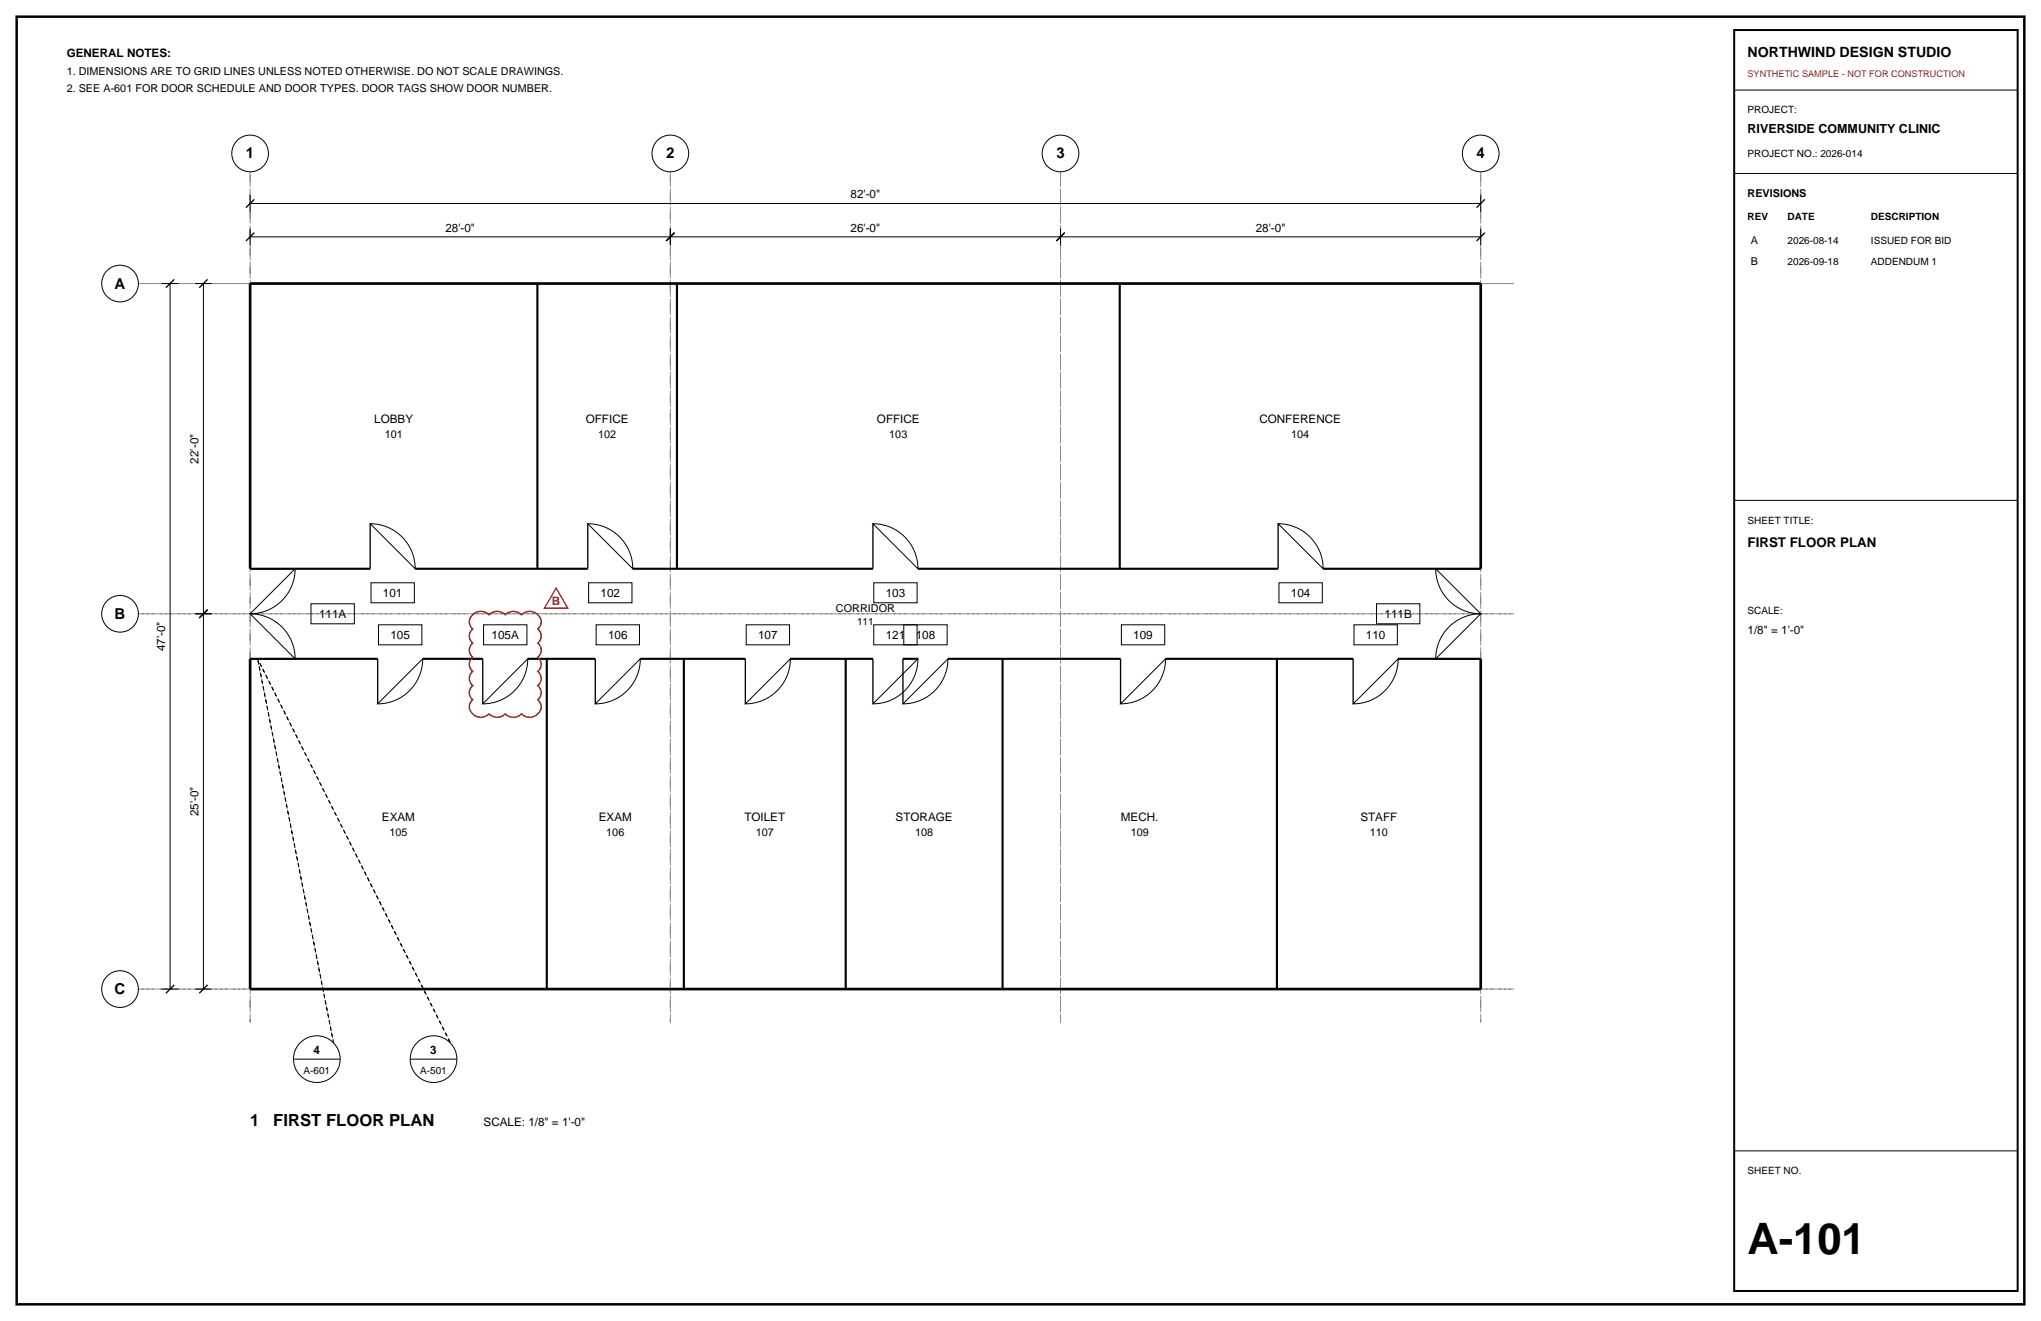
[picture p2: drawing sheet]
<svg xmlns="http://www.w3.org/2000/svg" width="432mm" height="279mm" viewBox="0 0 432 279" stroke-linecap="round" stroke-linejoin="round" font-family="sans-serif">
<path d="M3.5 3.5h424.8v272.4h-424.8z" fill="none" stroke="#000" stroke-width=".53"/>
<path d="M52.9 36.3v180zM141.8 36.3v180zM224.4 36.3v180zM313.3 36.3v180zM29.3 60h291zM29.3 129.8h291zM29.3 209.2h291z" fill="none" stroke="#8c8c8c" stroke-width=".21" stroke-dasharray="2.1 .7 .4 .7" stroke-linecap="butt"/>
<g fill="none" stroke="#000" stroke-width=".21">
<path d="M366.9 19.1h60zM366.9 36.7h60zM34.2 60h3.5zM36 60v149.2zM41.3 60h3.5zM43 60v69.8zM52.9 50.1h88.9zM52.9 48.3v3.6zM52.9 43h260.4zM52.9 41.3v3.5zM141.8 48.3v3.6zM141.8 50.1h82.6z"/>
<path d="M224.4 48.3v3.6zM224.4 50.1h88.9zM313.3 48.3v3.6zM313.3 41.3v3.5zM78.3 110.8a9.5 9.5 0 0 1 9.5 9.5zM124.4 110.8a9.5 9.5 0 0 1 9.5 9.5zM184.7 110.8a9.5 9.5 0 0 1 9.5 9.5zM270.4 110.8a9.5 9.5 0 0 1 9.5 9.5zM366.9 105.8h60zM41.3 129.8h3.5zM43 129.8v79.4zM52.9 129.8a9.5 9.5 0 0 1 9.5 9.5z"/>
<path d="M62.4 120.3a9.5 9.5 0 0 1-9.5 9.5zM65.8 127.7h9.2v4.2h-9.2zM78.5 123.3h9.2v4.2h-9.2zM80.1 132.2h9.2v4.2h-9.2zM89.4 139.3a9.5 9.5 0 0 1-9.5 9.6zM102.3 132.2h9.2v4.2h-9.2zM111.7 139.3a9.5 9.5 0 0 1-9.6 9.6zM124.5 123.3h9.2v4.2h-9.2zM126.1 132.2h9.2v4.2h-9.2zM135.5 139.3a9.5 9.5 0 0 1-9.6 9.6zM157.9 132.2h9.1v4.2h-9.1zM167.2 139.3a9.5 9.5 0 0 1-9.5 9.6z"/>
<path d="M184.9 123.3h9.1v4.2h-9.1zM184.9 132.2h9.1v4.2h-9.1zM191.2 132.2h9.2v4.2h-9.2zM194.2 139.3a9.5 9.5 0 0 1-9.5 9.6zM200.6 139.3a9.5 9.5 0 0 1-9.6 9.6zM237.2 132.2h9.2v4.2h-9.2zM246.6 139.3a9.5 9.5 0 0 1-9.5 9.6zM270.6 123.3h9.2v4.2h-9.2zM286.5 132.2h9.1v4.2h-9.1zM291.2 127.7h9.2v4.2h-9.2zM295.8 139.3a9.5 9.5 0 0 1-9.5 9.6zM303.7 120.3l9.6 9.5a9.5 9.5 0 0 1-9.6-9.5z"/>
<path d="M306.1 133a9.5 9.5 0 0 1 7.2-3.2l-9.6 9.5a9.5 9.5 0 0 1 2.4-6.3zM34.2 209.2h3.5zM41.3 209.2h3.5zM62.1 224h9.9zM86.8 224h9.9zM366.9 243.4h60z"/>
<circle cx="52.9" cy="32.5" r="3.9"/>
<circle cx="141.8" cy="32.5" r="3.9"/>
<circle cx="224.4" cy="32.5" r="3.9"/>
<circle cx="313.3" cy="32.5" r="3.9"/>
<circle cx="25.4" cy="60" r="3.9"/>
<circle cx="25.4" cy="129.8" r="3.9"/>
<circle cx="25.4" cy="209.2" r="3.9"/>
<circle cx="67" cy="224" r="4.9"/>
<circle cx="91.7" cy="224" r="4.9"/>
</g>
<g fill="none" stroke="#000" stroke-width=".28">
<path d="M52 51l1.8-1.8zM52 43.9l1.8-1.7zM140.9 51l1.8-1.8zM223.5 51l1.7-1.8zM312.4 51l1.7-1.8zM312.4 43.9l1.7-1.7zM35.1 60.9l1.8-1.8zM42.2 60.9l1.7-1.8zM78.3 110.8v9.5zM124.4 110.8v9.5zM184.7 110.8v9.5zM270.4 110.8v9.5z"/>
<path d="M42.2 130.7l1.7-1.8zM52.9 120.3h9.5zM52.9 139.3h9.5zM79.9 139.3v9.6zM102.1 139.3v9.6zM125.9 139.3v9.6zM157.7 139.3v9.6zM184.7 139.3v9.6zM191 139.3v9.6zM237.1 139.3v9.6zM286.3 139.3v9.6zM303.7 120.3h9.6z"/>
<path d="M303.7 139.3h9.6zM35.1 210.1l1.8-1.8zM42.2 210.1l1.7-1.8z"/>
</g>
<path d="M52.9 60h260.4zM52.9 60v60.3zM313.3 60v60.3zM52.9 139.3v69.9zM313.3 139.3v69.9zM52.9 209.2h260.4z" fill="none" stroke="#000" stroke-width=".56"/>
<g fill="none" stroke="#000" stroke-width=".45">
<path d="M113.7 60v60.3zM143.2 60v60.3zM236.9 60v60.3zM52.9 120.3h25.4zM52.9 139.3h27zM87.8 120.3h36.6zM89.4 139.3h12.7zM111.7 139.3h14.2zM115.7 139.3v69.9zM133.9 120.3h50.8zM135.5 139.3h22.2zM144.7 139.3v69.9z"/>
<path d="M167.2 139.3h17.5zM178.9 139.3v69.9zM191 139.3h3.2zM194.2 120.3h76.2zM200.6 139.3h36.5zM212.1 139.3v69.9zM246.6 139.3h39.7zM270.2 139.3v69.9zM279.9 120.3h33.4zM295.8 139.3h17.5z"/>
</g>
<path d="M54.5 139.3l16.1 81.2zM54.5 139.3l40.7 81.2z" fill="none" stroke="#000" stroke-width=".21" stroke-dasharray=".7 .7" stroke-linecap="butt"/>
<path d="M366.9 6.4h60v266.6h-60z" fill="none" stroke="#000" stroke-width=".42"/>
<path d="M100 130a2.41 2.41 0 0 1 3.5 0 2.41 2.41 0 0 1 3.4 0 2.41 2.41 0 0 1 3.4 0 2.39 2.39 0 0 1 2.8-.4 2.39 2.39 0 0 1 1.3 2.5l-.6 .9a1.91 1.91 0 0 1 0 3 1.91 1.91 0 0 1 0 3 1.91 1.91 0 0 1 0 3 1.91 1.91 0 0 1 0 3 1.91 1.91 0 0 1 0 3 2.23 2.23 0 0 1 .2 2.8 2.23 2.23 0 0 1-2.7 .8l-1-.6a2.41 2.41 0 0 1-3.4 0 2.41 2.41 0 0 1-3.4 0 2.39 2.39 0 0 1-2.8 .5 2.39 2.39 0 0 1-1.3-2.5l.6-1a1.91 1.91 0 0 1 0-3 1.91 1.91 0 0 1 0-3 1.91 1.91 0 0 1 0-3 1.91 1.91 0 0 1 0-3 1.91 1.91 0 0 1 0-3 1.91 1.91 0 0 1 0-3z" fill="none" stroke="#d90d0d" stroke-width=".32"/>
<path d="M117.7 124.4l2.4 4.2h-4.9z" fill="none" stroke="#d90d0d" stroke-width=".28"/>
<text font-size="9.2" x="369.7" y="265.3">A-101</text>
<g font-size="3.5">
<text x="52.9" y="238.1">1</text>
<text x="57.8" y="238.1">FIRST FLOOR PLAN</text>
</g>
<g font-size="3.2">
<text x="52" y="33.5">1</text>
<text x="140.9" y="33.5">2</text>
<text x="223.5" y="33.5">3</text>
<text x="312.4" y="33.5">4</text>
<text x="24.3" y="61">A</text>
<text x="24.3" y="130.9">B</text>
<text x="24.3" y="210.3">C</text>
</g>
<text font-size="3" x="369.7" y="12">NORTHWIND DESIGN STUDIO</text>
<text font-size="2.8" x="369.7" y="115.7">FIRST FLOOR PLAN</text>
<text font-size="2.6" x="369.7" y="28.2">RIVERSIDE COMMUNITY CLINIC</text>
<g font-size="2.5">
<text x="14.1" y="12">GENERAL NOTES:</text>
<text x="179.9" y="42">82'-0&quot;</text>
<text x="94.2" y="49">28'-0&quot;</text>
<text x="179.9" y="49">26'-0&quot;</text>
<text x="265.7" y="49">28'-0&quot;</text>
<text x="79.2" y="89.4">LOBBY</text>
<text x="123.9" y="89.4">OFFICE</text>
<text x="185.5" y="89.4">OFFICE</text>
<text x="266.4" y="89.4">CONFERENCE</text>
<text x="42" y="98" transform="rotate(-90 42 98)">22'-0&quot;</text>
<text x="67.5" y="130.7">111A</text>
<text x="81" y="126.3">101</text>
<text x="127.1" y="126.3">102</text>
<text x="187.4" y="126.3">103</text>
<text x="273.1" y="126.3">104</text>
<text x="292.9" y="130.7">111B</text>
<text x="34.9" y="137.7" transform="rotate(-90 34.9 137.7)">47'-0&quot;</text>
<text x="82.6" y="135.1">105</text>
<text x="104" y="135.1">105A</text>
<text x="128.6" y="135.1">106</text>
<text x="160.4" y="135.1">107</text>
<text x="187.4" y="135.1">121</text>
<text x="193.7" y="135.1">108</text>
<text x="239.8" y="135.1">109</text>
<text x="289" y="135.1">110</text>
<text x="369.7" y="134.1">1/8&quot; = 1'-0&quot;</text>
<text x="42" y="172.7" transform="rotate(-90 42 172.7)">25'-0&quot;</text>
<text x="80.8" y="173.6">EXAM</text>
<text x="126.7" y="173.6">EXAM</text>
<text x="157.5" y="173.6">TOILET</text>
<text x="189.5" y="173.6">STORAGE</text>
<text x="237.1" y="173.6">MECH.</text>
<text x="287.8" y="173.6">STAFF</text>
<text x="66.3" y="223">4</text>
<text x="91" y="223">3</text>
<text x="102.3" y="238.1">SCALE: 1/8&quot; = 1'-0&quot;</text>
</g>
<text font-size="2.5" fill="#d90d0d" x="116.8" y="127.9">B</text>
<g font-size="2.3">
<text x="14.1" y="15.9">1. DIMENSIONS ARE TO GRID LINES UNLESS NOTED OTHERWISE. DO NOT SCALE DRAWINGS.</text>
<text x="14.1" y="19.4">2. SEE A-601 FOR DOOR SCHEDULE AND DOOR TYPES. DOOR TAGS SHOW DOOR NUMBER.</text>
<text x="369.7" y="41.6">REVISIONS</text>
<text x="370.4" y="51.5">A</text>
<text x="370.4" y="56.1">B</text>
<text x="81.4" y="92.6">101</text>
<text x="126.5" y="92.6">102</text>
<text x="188.1" y="92.6">103</text>
<text x="273.2" y="92.6">104</text>
<text x="176.8" y="129.5">CORRIDOR</text>
<text x="82.4" y="176.7">105</text>
<text x="128.3" y="176.7">106</text>
<text x="159.9" y="176.7">107</text>
<text x="193.6" y="176.7">108</text>
<text x="239.2" y="176.7">109</text>
<text x="289.8" y="176.7">110</text>
</g>
<g font-size="2.1">
<text x="369.7" y="24">PROJECT:</text>
<text x="369.7" y="33.2">PROJECT NO.: 2026-014</text>
<text x="369.7" y="46.6">REV</text>
<text x="378.2" y="46.6">DATE</text>
<text x="395.8" y="46.6">DESCRIPTION</text>
<text x="378.2" y="51.5">2026-08-14</text>
<text x="395.8" y="51.5">ISSUED FOR BID</text>
<text x="378.2" y="56.1">2026-09-18</text>
<text x="395.8" y="56.1">ADDENDUM 1</text>
<text x="369.7" y="110.8">SHEET TITLE:</text>
<text x="369.7" y="129.8">SCALE:</text>
<text x="181.3" y="132.3">111</text>
<text x="64.2" y="227.2">A-601</text>
<text x="88.9" y="227.2">A-501</text>
<text x="369.7" y="248.4">SHEET NO.</text>
</g>
<text font-size="1.9" fill="#d90d0d" x="369.7" y="16.2">SYNTHETIC SAMPLE - NOT FOR CONSTRUCTION</text>
</svg>
